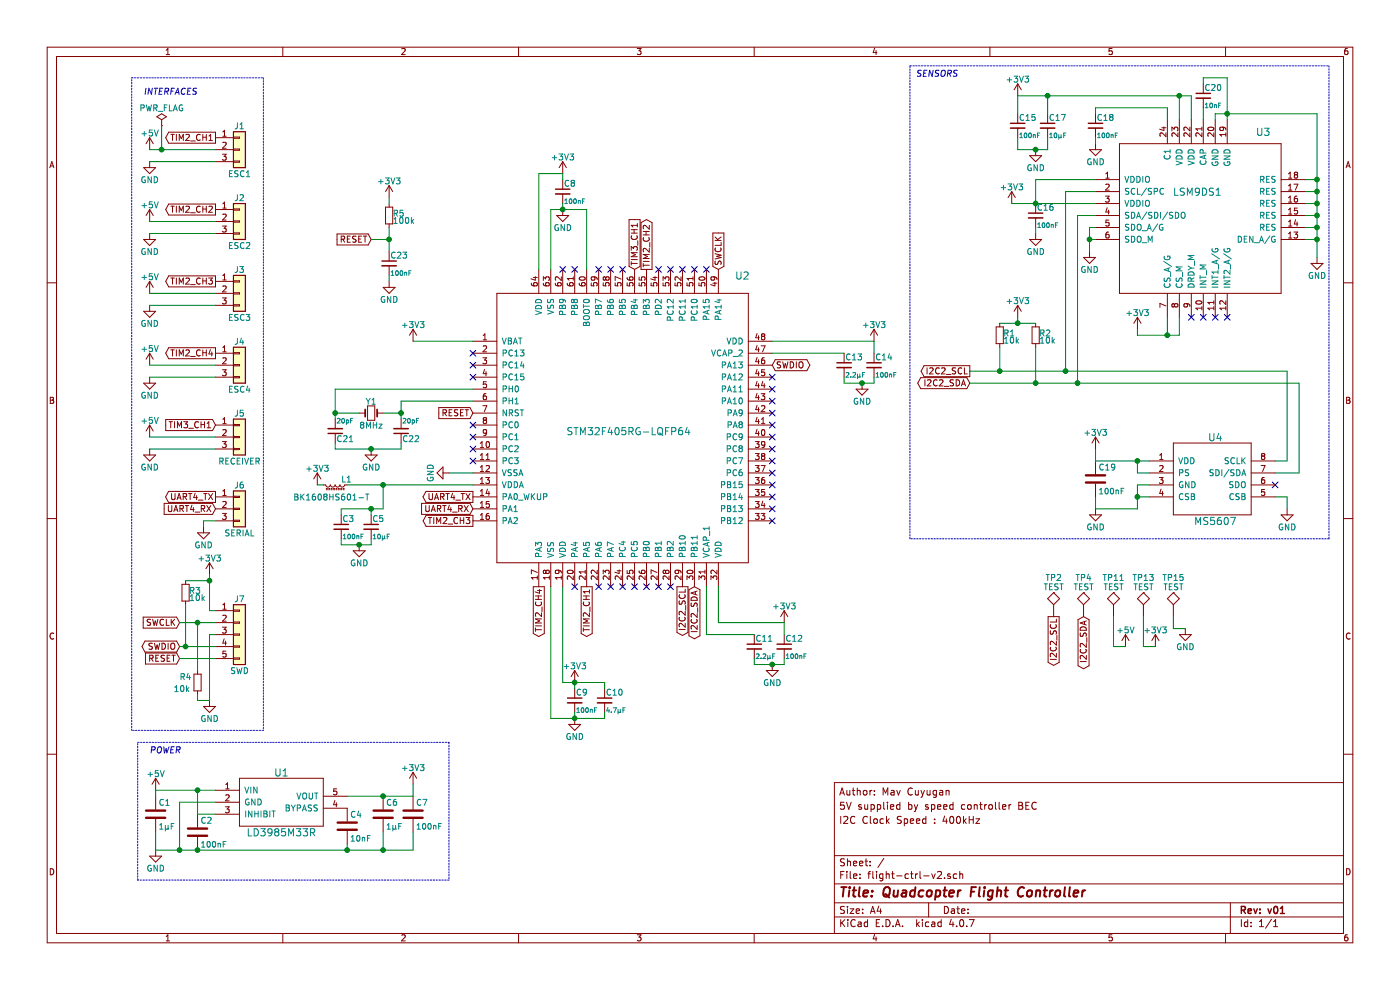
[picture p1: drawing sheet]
EESchema Schematic File Version 2
LIBS:power
LIBS:device
LIBS:switches
LIBS:relays
LIBS:motors
LIBS:transistors
LIBS:conn
LIBS:linear
LIBS:regul
LIBS:74xx
LIBS:cmos4000
LIBS:adc-dac
LIBS:memory
LIBS:xilinx
LIBS:microcontrollers
LIBS:dsp
LIBS:microchip
LIBS:analog_switches
LIBS:motorola
LIBS:texas
LIBS:intel
LIBS:audio
LIBS:interface
LIBS:digital-audio
LIBS:philips
LIBS:display
LIBS:cypress
LIBS:siliconi
LIBS:opto
LIBS:atmel
LIBS:contrib
LIBS:valves
LIBS:st-microcontrollers
LIBS:st-sensors
LIBS:parallax-sensors
LIBS:st-ics
LIBS:flight-ctrl-v2-cache
EELAYER 25 0
EELAYER END
$Descr A4 11693 8268
encoding utf-8
Sheet 1 1
Title "Quadcopter Flight Controller"
Date ""
Rev "v01"
Comp ""
Comment1 ""
Comment2 "I2C Clock Speed : 400kHz"
Comment3 "5V supplied by speed controller BEC"
Comment4 "Author: Mav Cuyugan"
$EndDescr
$Comp
L STM32F405RG-LQFP64 U2
U 1 1
P 5250 3600
F 0 "U2" H 6200 4900 60  0000 C CNN
F 1 "STM32F405RG-LQFP64" H 5250 3600 60  0000 C CNN
F 2 "st-microcontrollers:STM32F405RxTx-LQFP64" H 3150 3850 60  0001 C CNN
F 3 "" H 3150 3850 60  0001 C CNN
	1    5250 3600
	1    0    0    -1  
$EndComp
$Comp
L LSM9DS1 U3
U 1 1
P 10000 1750
F 0 "U3" H 10550 2400 60  0000 C CNN
F 1 "LSM9DS1" H 10000 1900 60  0000 C CNN
F 2 "st-sensors:LSM9DS1" H 8050 1800 60  0001 C CNN
F 3 "" H 8050 1800 60  0001 C CNN
	1    10000 1750
	1    0    0    -1  
$EndComp
$Comp
L LD3985M33R U1
U 1 1
P 2350 6700
F 0 "U1" H 2350 6950 60  0000 C CNN
F 1 "LD3985M33R" H 2350 6450 60  0000 C CNN
F 2 "st-ics:LD3985MxxR" H 1250 6500 60  0001 C CNN
F 3 "" H 1250 6500 60  0001 C CNN
	1    2350 6700
	1    0    0    -1  
$EndComp
NoConn ~ 4700 2250
NoConn ~ 4800 2250
NoConn ~ 5000 2250
NoConn ~ 5100 2250
NoConn ~ 5200 2250
NoConn ~ 5500 2250
NoConn ~ 5600 2250
NoConn ~ 5700 2250
NoConn ~ 5800 2250
NoConn ~ 5900 2250
NoConn ~ 6450 3150
NoConn ~ 6450 3250
NoConn ~ 6450 3350
NoConn ~ 6450 4350
NoConn ~ 6450 4250
NoConn ~ 6450 4150
NoConn ~ 6450 4050
NoConn ~ 6450 3950
NoConn ~ 6450 3850
NoConn ~ 6450 3750
NoConn ~ 6450 3650
NoConn ~ 6450 3550
NoConn ~ 6450 3450
NoConn ~ 5600 4900
NoConn ~ 5000 4900
NoConn ~ 4800 4900
NoConn ~ 5100 4900
NoConn ~ 5200 4900
NoConn ~ 5300 4900
NoConn ~ 5400 4900
NoConn ~ 5500 4900
NoConn ~ 3950 3850
NoConn ~ 3950 3550
NoConn ~ 3950 3650
NoConn ~ 3950 3750
NoConn ~ 3950 2950
NoConn ~ 3950 3050
NoConn ~ 3950 3150
$Comp
L GND #PWR01
U 1 1
P 1300 7100
F 0 "#PWR01" H 1300 6850 50  0001 C CNN
F 1 "GND" H 1300 6950 50  0000 C CNN
F 2 "" H 1300 7100 50  0001 C CNN
F 3 "" H 1300 7100 50  0001 C CNN
	1    1300 7100
	1    0    0    -1  
$EndComp
$Comp
L +5V #PWR02
U 1 1
P 1300 6600
F 0 "#PWR02" H 1300 6450 50  0001 C CNN
F 1 "+5V" H 1300 6740 50  0000 C CNN
F 2 "" H 1300 6600 50  0001 C CNN
F 3 "" H 1300 6600 50  0001 C CNN
	1    1300 6600
	1    0    0    -1  
$EndComp
$Comp
L +3V3 #PWR03
U 1 1
P 3450 6550
F 0 "#PWR03" H 3450 6400 50  0001 C CNN
F 1 "+3V3" H 3450 6690 50  0000 C CNN
F 2 "" H 3450 6550 50  0001 C CNN
F 3 "" H 3450 6550 50  0001 C CNN
	1    3450 6550
	1    0    0    -1  
$EndComp
$Comp
L C C1
U 1 1
P 1300 6800
F 0 "C1" H 1325 6900 50  0000 L CNN
F 1 "1μF" H 1325 6700 47  0000 L CNN
F 2 "CC0603KRX5R8BB105:CAPC1608X90" H 1338 6650 50  0001 C CNN
F 3 "" H 1300 6800 50  0001 C CNN
	1    1300 6800
	1    0    0    -1  
$EndComp
$Comp
L C C2
U 1 1
P 1650 6950
F 0 "C2" H 1675 7050 50  0000 L CNN
F 1 "100nF" H 1675 6850 47  0000 L CNN
F 2 "CC0402ZRY5V7BB104:CAPC1005X55N" H 1688 6800 50  0001 C CNN
F 3 "" H 1650 6950 50  0001 C CNN
	1    1650 6950
	1    0    0    -1  
$EndComp
$Comp
L C C4
U 1 1
P 2900 6900
F 0 "C4" H 2925 7000 50  0000 L CNN
F 1 "10nF" H 2925 6800 47  0000 L CNN
F 2 "CC0603KRX7R9BB103:CAPC1608X90" H 2938 6750 50  0001 C CNN
F 3 "" H 2900 6900 50  0001 C CNN
	1    2900 6900
	1    0    0    -1  
$EndComp
$Comp
L C C6
U 1 1
P 3200 6800
F 0 "C6" H 3225 6900 50  0000 L CNN
F 1 "1μF" H 3225 6700 47  0000 L CNN
F 2 "CC0603KRX5R8BB105:CAPC1608X90" H 3238 6650 50  0001 C CNN
F 3 "" H 3200 6800 50  0001 C CNN
	1    3200 6800
	1    0    0    -1  
$EndComp
$Comp
L C C7
U 1 1
P 3450 6800
F 0 "C7" H 3475 6900 50  0000 L CNN
F 1 "100nF" H 3475 6700 47  0000 L CNN
F 2 "CC0402ZRY5V7BB104:CAPC1005X55N" H 3488 6650 50  0001 C CNN
F 3 "" H 3450 6800 50  0001 C CNN
	1    3450 6800
	1    0    0    -1  
$EndComp
Text GLabel 4900 4900 3    51   Output ~ 0
TIM2_CH1
Text GLabel 3950 4350 0    51   Output ~ 0
TIM2_CH3
Text GLabel 4500 4900 3    51   Output ~ 0
TIM2_CH4
Text GLabel 5400 2250 1    51   Output ~ 0
TIM2_CH2
Text GLabel 5300 2250 1    51   Input ~ 0
TIM3_CH1
Text GLabel 3950 4150 0    51   Output ~ 0
UART4_TX
Text GLabel 3950 4250 0    51   Input ~ 0
UART4_RX
Text GLabel 3950 3450 0    51   Input ~ 0
RESET
Text GLabel 5700 4900 3    51   Output ~ 0
I2C2_SCL
Text GLabel 5800 4900 3    51   BiDi ~ 0
I2C2_SDA
$Comp
L GND #PWR04
U 1 1
P 9100 2100
F 0 "#PWR04" H 9100 1850 50  0001 C CNN
F 1 "GND" H 9100 1950 50  0000 C CNN
F 2 "" H 9100 2100 50  0001 C CNN
F 3 "" H 9100 2100 50  0001 C CNN
	1    9100 2100
	1    0    0    -1  
$EndComp
Text GLabel 8100 3200 0    51   BiDi ~ 0
I2C2_SDA
Text GLabel 8100 3100 0    51   Output ~ 0
I2C2_SCL
NoConn ~ 10650 4050
$Comp
L +3V3 #PWR05
U 1 1
P 8500 2650
F 0 "#PWR05" H 8500 2500 50  0001 C CNN
F 1 "+3V3" H 8500 2790 50  0000 C CNN
F 2 "" H 8500 2650 50  0001 C CNN
F 3 "" H 8500 2650 50  0001 C CNN
	1    8500 2650
	1    0    0    -1  
$EndComp
$Comp
L R_Small R1
U 1 1
P 8350 2800
F 0 "R1" H 8380 2820 50  0000 L CNN
F 1 "10k" H 8380 2760 50  0000 L CNN
F 2 "footprints:RC0402FR-0710KL" H 8350 2800 50  0001 C CNN
F 3 "" H 8350 2800 50  0001 C CNN
	1    8350 2800
	1    0    0    -1  
$EndComp
$Comp
L R_Small R2
U 1 1
P 8650 2800
F 0 "R2" H 8680 2820 50  0000 L CNN
F 1 "10k" H 8680 2760 50  0000 L CNN
F 2 "footprints:RC0402FR-0710KL" H 8650 2800 50  0001 C CNN
F 3 "" H 8650 2800 50  0001 C CNN
	1    8650 2800
	1    0    0    -1  
$EndComp
$Comp
L C C19
U 1 1
P 9150 4000
F 0 "C19" H 9175 4100 50  0000 L CNN
F 1 "100nF" H 9175 3900 47  0000 L CNN
F 2 "CC0402ZRY5V7BB104:CAPC1005X55N" H 9188 3850 50  0001 C CNN
F 3 "" H 9150 4000 50  0001 C CNN
	1    9150 4000
	1    0    0    -1  
$EndComp
$Comp
L +3V3 #PWR06
U 1 1
P 9150 3750
F 0 "#PWR06" H 9150 3600 50  0001 C CNN
F 1 "+3V3" H 9150 3890 50  0000 C CNN
F 2 "" H 9150 3750 50  0001 C CNN
F 3 "" H 9150 3750 50  0001 C CNN
	1    9150 3750
	1    0    0    -1  
$EndComp
$Comp
L GND #PWR07
U 1 1
P 9150 4250
F 0 "#PWR07" H 9150 4000 50  0001 C CNN
F 1 "GND" H 9150 4100 50  0000 C CNN
F 2 "" H 9150 4250 50  0001 C CNN
F 3 "" H 9150 4250 50  0001 C CNN
	1    9150 4250
	1    0    0    -1  
$EndComp
$Comp
L MS5607 U4
U 1 1
P 10150 4000
F 0 "U4" H 10150 4350 60  0000 C CNN
F 1 "MS5607" H 10150 3650 60  0000 C CNN
F 2 "parallax-sensors:MS5607-02BA03" H 9050 3750 60  0001 C CNN
F 3 "" H 9050 3750 60  0001 C CNN
	1    10150 4000
	1    0    0    -1  
$EndComp
$Comp
L GND #PWR08
U 1 1
P 10750 4250
F 0 "#PWR08" H 10750 4000 50  0001 C CNN
F 1 "GND" H 10750 4100 50  0000 C CNN
F 2 "" H 10750 4250 50  0001 C CNN
F 3 "" H 10750 4250 50  0001 C CNN
	1    10750 4250
	1    0    0    -1  
$EndComp
$Comp
L GND #PWR09
U 1 1
P 11000 2150
F 0 "#PWR09" H 11000 1900 50  0001 C CNN
F 1 "GND" H 11000 2000 50  0000 C CNN
F 2 "" H 11000 2150 50  0001 C CNN
F 3 "" H 11000 2150 50  0001 C CNN
	1    11000 2150
	1    0    0    -1  
$EndComp
$Comp
L +3V3 #PWR010
U 1 1
P 9500 2750
F 0 "#PWR010" H 9500 2600 50  0001 C CNN
F 1 "+3V3" H 9500 2890 50  0000 C CNN
F 2 "" H 9500 2750 50  0001 C CNN
F 3 "" H 9500 2750 50  0001 C CNN
	1    9500 2750
	1    0    0    -1  
$EndComp
$Comp
L C_Small C20
U 1 1
P 10050 800
F 0 "C20" H 10060 870 50  0000 L CNN
F 1 "10nF" H 10060 720 39  0000 L CNN
F 2 "CC0603KRX7R9BB103:CAPC1608X90" H 10050 800 50  0001 C CNN
F 3 "" H 10050 800 50  0001 C CNN
	1    10050 800 
	1    0    0    -1  
$EndComp
$Comp
L C_Small C18
U 1 1
P 9150 1050
F 0 "C18" H 9160 1120 50  0000 L CNN
F 1 "100nF" H 9160 970 39  0000 L CNN
F 2 "CC0402ZRY5V7BB104:CAPC1005X55N" H 9150 1050 50  0001 C CNN
F 3 "" H 9150 1050 50  0001 C CNN
	1    9150 1050
	1    0    0    -1  
$EndComp
$Comp
L GND #PWR011
U 1 1
P 9150 1200
F 0 "#PWR011" H 9150 950 50  0001 C CNN
F 1 "GND" H 9150 1050 50  0000 C CNN
F 2 "" H 9150 1200 50  0001 C CNN
F 3 "" H 9150 1200 50  0001 C CNN
	1    9150 1200
	1    0    0    -1  
$EndComp
$Comp
L C_Small C17
U 1 1
P 8750 1050
F 0 "C17" H 8760 1120 50  0000 L CNN
F 1 "10μF" H 8760 970 39  0000 L CNN
F 2 "CC0603MRX5R5BB106:CAPC1608X90" H 8750 1050 50  0001 C CNN
F 3 "" H 8750 1050 50  0001 C CNN
	1    8750 1050
	1    0    0    -1  
$EndComp
$Comp
L C_Small C15
U 1 1
P 8500 1050
F 0 "C15" H 8510 1120 50  0000 L CNN
F 1 "100nF" H 8510 970 39  0000 L CNN
F 2 "CC0402ZRY5V7BB104:CAPC1005X55N" H 8500 1050 50  0001 C CNN
F 3 "" H 8500 1050 50  0001 C CNN
	1    8500 1050
	1    0    0    -1  
$EndComp
$Comp
L GND #PWR012
U 1 1
P 8650 1250
F 0 "#PWR012" H 8650 1000 50  0001 C CNN
F 1 "GND" H 8650 1100 50  0000 C CNN
F 2 "" H 8650 1250 50  0001 C CNN
F 3 "" H 8650 1250 50  0001 C CNN
	1    8650 1250
	1    0    0    -1  
$EndComp
$Comp
L C_Small C16
U 1 1
P 8650 1800
F 0 "C16" H 8660 1870 50  0000 L CNN
F 1 "100nF" H 8660 1720 39  0000 L CNN
F 2 "CC0402ZRY5V7BB104:CAPC1005X55N" H 8650 1800 50  0001 C CNN
F 3 "" H 8650 1800 50  0001 C CNN
	1    8650 1800
	1    0    0    -1  
$EndComp
$Comp
L GND #PWR013
U 1 1
P 8650 1950
F 0 "#PWR013" H 8650 1700 50  0001 C CNN
F 1 "GND" H 8650 1800 50  0000 C CNN
F 2 "" H 8650 1950 50  0001 C CNN
F 3 "" H 8650 1950 50  0001 C CNN
	1    8650 1950
	1    0    0    -1  
$EndComp
$Comp
L Conn_01x03 J1
U 1 1
P 2000 1250
F 0 "J1" H 2000 1450 50  0000 C CNN
F 1 "ESC1" H 2000 1050 50  0000 C CNN
F 2 "Pin_Headers:Pin_Header_Straight_1x03_Pitch2.54mm" H 2000 1250 50  0001 C CNN
F 3 "" H 2000 1250 50  0001 C CNN
	1    2000 1250
	1    0    0    -1  
$EndComp
$Comp
L Conn_01x03 J2
U 1 1
P 2000 1850
F 0 "J2" H 2000 2050 50  0000 C CNN
F 1 "ESC2" H 2000 1650 50  0000 C CNN
F 2 "Pin_Headers:Pin_Header_Straight_1x03_Pitch2.54mm" H 2000 1850 50  0001 C CNN
F 3 "" H 2000 1850 50  0001 C CNN
	1    2000 1850
	1    0    0    -1  
$EndComp
$Comp
L Conn_01x03 J3
U 1 1
P 2000 2450
F 0 "J3" H 2000 2650 50  0000 C CNN
F 1 "ESC3" H 2000 2250 50  0000 C CNN
F 2 "Pin_Headers:Pin_Header_Straight_1x03_Pitch2.54mm" H 2000 2450 50  0001 C CNN
F 3 "" H 2000 2450 50  0001 C CNN
	1    2000 2450
	1    0    0    -1  
$EndComp
$Comp
L Conn_01x03 J4
U 1 1
P 2000 3050
F 0 "J4" H 2000 3250 50  0000 C CNN
F 1 "ESC4" H 2000 2850 50  0000 C CNN
F 2 "Pin_Headers:Pin_Header_Straight_1x03_Pitch2.54mm" H 2000 3050 50  0001 C CNN
F 3 "" H 2000 3050 50  0001 C CNN
	1    2000 3050
	1    0    0    -1  
$EndComp
$Comp
L Conn_01x03 J5
U 1 1
P 2000 3650
F 0 "J5" H 2000 3850 50  0000 C CNN
F 1 "RECEIVER" H 2000 3450 50  0000 C CNN
F 2 "Pin_Headers:Pin_Header_Straight_1x03_Pitch2.54mm" H 2000 3650 50  0001 C CNN
F 3 "" H 2000 3650 50  0001 C CNN
	1    2000 3650
	1    0    0    -1  
$EndComp
$Comp
L Conn_01x03 J6
U 1 1
P 2000 4250
F 0 "J6" H 2000 4450 50  0000 C CNN
F 1 "SERIAL" H 2000 4050 50  0000 C CNN
F 2 "Pin_Headers:Pin_Header_Straight_1x03_Pitch2.54mm" H 2000 4250 50  0001 C CNN
F 3 "" H 2000 4250 50  0001 C CNN
	1    2000 4250
	1    0    0    -1  
$EndComp
Text GLabel 1800 4150 0    51   Output ~ 0
UART4_TX
Text GLabel 1800 4250 0    51   Input ~ 0
UART4_RX
Text GLabel 1800 3550 0    51   Input ~ 0
TIM3_CH1
$Comp
L +5V #PWR014
U 1 1
P 1250 3650
F 0 "#PWR014" H 1250 3500 50  0001 C CNN
F 1 "+5V" H 1250 3790 50  0000 C CNN
F 2 "" H 1250 3650 50  0001 C CNN
F 3 "" H 1250 3650 50  0001 C CNN
	1    1250 3650
	1    0    0    -1  
$EndComp
$Comp
L GND #PWR015
U 1 1
P 1250 3750
F 0 "#PWR015" H 1250 3500 50  0001 C CNN
F 1 "GND" H 1250 3600 50  0000 C CNN
F 2 "" H 1250 3750 50  0001 C CNN
F 3 "" H 1250 3750 50  0001 C CNN
	1    1250 3750
	1    0    0    -1  
$EndComp
$Comp
L GND #PWR016
U 1 1
P 1700 4400
F 0 "#PWR016" H 1700 4150 50  0001 C CNN
F 1 "GND" H 1700 4250 50  0000 C CNN
F 2 "" H 1700 4400 50  0001 C CNN
F 3 "" H 1700 4400 50  0001 C CNN
	1    1700 4400
	1    0    0    -1  
$EndComp
Text GLabel 1800 1150 0    51   Output ~ 0
TIM2_CH1
Text GLabel 1800 1750 0    51   Output ~ 0
TIM2_CH2
Text GLabel 1800 2350 0    51   Output ~ 0
TIM2_CH3
Text GLabel 1800 2950 0    51   Output ~ 0
TIM2_CH4
$Comp
L +5V #PWR017
U 1 1
P 1250 1250
F 0 "#PWR017" H 1250 1100 50  0001 C CNN
F 1 "+5V" H 1250 1390 50  0000 C CNN
F 2 "" H 1250 1250 50  0001 C CNN
F 3 "" H 1250 1250 50  0001 C CNN
	1    1250 1250
	1    0    0    -1  
$EndComp
$Comp
L GND #PWR018
U 1 1
P 1250 1350
F 0 "#PWR018" H 1250 1100 50  0001 C CNN
F 1 "GND" H 1250 1200 50  0000 C CNN
F 2 "" H 1250 1350 50  0001 C CNN
F 3 "" H 1250 1350 50  0001 C CNN
	1    1250 1350
	1    0    0    -1  
$EndComp
$Comp
L +5V #PWR019
U 1 1
P 1250 1850
F 0 "#PWR019" H 1250 1700 50  0001 C CNN
F 1 "+5V" H 1250 1990 50  0000 C CNN
F 2 "" H 1250 1850 50  0001 C CNN
F 3 "" H 1250 1850 50  0001 C CNN
	1    1250 1850
	1    0    0    -1  
$EndComp
$Comp
L GND #PWR020
U 1 1
P 1250 1950
F 0 "#PWR020" H 1250 1700 50  0001 C CNN
F 1 "GND" H 1250 1800 50  0000 C CNN
F 2 "" H 1250 1950 50  0001 C CNN
F 3 "" H 1250 1950 50  0001 C CNN
	1    1250 1950
	1    0    0    -1  
$EndComp
$Comp
L +5V #PWR021
U 1 1
P 1250 2450
F 0 "#PWR021" H 1250 2300 50  0001 C CNN
F 1 "+5V" H 1250 2590 50  0000 C CNN
F 2 "" H 1250 2450 50  0001 C CNN
F 3 "" H 1250 2450 50  0001 C CNN
	1    1250 2450
	1    0    0    -1  
$EndComp
$Comp
L GND #PWR022
U 1 1
P 1250 2550
F 0 "#PWR022" H 1250 2300 50  0001 C CNN
F 1 "GND" H 1250 2400 50  0000 C CNN
F 2 "" H 1250 2550 50  0001 C CNN
F 3 "" H 1250 2550 50  0001 C CNN
	1    1250 2550
	1    0    0    -1  
$EndComp
$Comp
L +5V #PWR023
U 1 1
P 1250 3050
F 0 "#PWR023" H 1250 2900 50  0001 C CNN
F 1 "+5V" H 1250 3190 50  0000 C CNN
F 2 "" H 1250 3050 50  0001 C CNN
F 3 "" H 1250 3050 50  0001 C CNN
	1    1250 3050
	1    0    0    -1  
$EndComp
$Comp
L GND #PWR024
U 1 1
P 1250 3150
F 0 "#PWR024" H 1250 2900 50  0001 C CNN
F 1 "GND" H 1250 3000 50  0000 C CNN
F 2 "" H 1250 3150 50  0001 C CNN
F 3 "" H 1250 3150 50  0001 C CNN
	1    1250 3150
	1    0    0    -1  
$EndComp
$Comp
L C_Small C3
U 1 1
P 2850 4400
F 0 "C3" H 2860 4470 50  0000 L CNN
F 1 "100nF" H 2860 4320 39  0000 L CNN
F 2 "CC0402ZRY5V7BB104:CAPC1005X55N" H 2850 4400 50  0001 C CNN
F 3 "" H 2850 4400 50  0001 C CNN
	1    2850 4400
	1    0    0    -1  
$EndComp
$Comp
L C_Small C5
U 1 1
P 3100 4400
F 0 "C5" H 3110 4470 50  0000 L CNN
F 1 "10μF" H 3110 4320 39  0000 L CNN
F 2 "CC0603MRX5R5BB106:CAPC1608X90" H 3100 4400 50  0001 C CNN
F 3 "" H 3100 4400 50  0001 C CNN
	1    3100 4400
	1    0    0    -1  
$EndComp
$Comp
L GND #PWR025
U 1 1
P 3000 4550
F 0 "#PWR025" H 3000 4300 50  0001 C CNN
F 1 "GND" H 3000 4400 50  0000 C CNN
F 2 "" H 3000 4550 50  0001 C CNN
F 3 "" H 3000 4550 50  0001 C CNN
	1    3000 4550
	1    0    0    -1  
$EndComp
Text GLabel 6000 2250 1    51   Input ~ 0
SWCLK
Text GLabel 6450 3050 2    51   BiDi ~ 0
SWDIO
$Comp
L C_Small C13
U 1 1
P 7050 3050
F 0 "C13" H 7060 3120 50  0000 L CNN
F 1 "2.2μF" H 7060 2970 39  0000 L CNN
F 2 "CC0603KRX5R6BB225:CAPC1608X90" H 7050 3050 50  0001 C CNN
F 3 "" H 7050 3050 50  0001 C CNN
	1    7050 3050
	1    0    0    -1  
$EndComp
$Comp
L C_Small C14
U 1 1
P 7300 3050
F 0 "C14" H 7310 3120 50  0000 L CNN
F 1 "100nF" H 7310 2970 39  0000 L CNN
F 2 "CC0402ZRY5V7BB104:CAPC1005X55N" H 7300 3050 50  0001 C CNN
F 3 "" H 7300 3050 50  0001 C CNN
	1    7300 3050
	1    0    0    -1  
$EndComp
$Comp
L GND #PWR026
U 1 1
P 7200 3200
F 0 "#PWR026" H 7200 2950 50  0001 C CNN
F 1 "GND" H 7200 3050 50  0000 C CNN
F 2 "" H 7200 3200 50  0001 C CNN
F 3 "" H 7200 3200 50  0001 C CNN
	1    7200 3200
	1    0    0    -1  
$EndComp
$Comp
L C_Small C11
U 1 1
P 6300 5400
F 0 "C11" H 6310 5470 50  0000 L CNN
F 1 "2.2μF" H 6310 5320 39  0000 L CNN
F 2 "CC0603KRX5R8BB105:CAPC1608X90" H 6300 5400 50  0001 C CNN
F 3 "" H 6300 5400 50  0001 C CNN
	1    6300 5400
	1    0    0    -1  
$EndComp
$Comp
L C_Small C12
U 1 1
P 6550 5400
F 0 "C12" H 6560 5470 50  0000 L CNN
F 1 "100nF" H 6560 5320 39  0000 L CNN
F 2 "CC0402ZRY5V7BB104:CAPC1005X55N" H 6550 5400 50  0001 C CNN
F 3 "" H 6550 5400 50  0001 C CNN
	1    6550 5400
	1    0    0    -1  
$EndComp
$Comp
L GND #PWR027
U 1 1
P 6450 5550
F 0 "#PWR027" H 6450 5300 50  0001 C CNN
F 1 "GND" H 6450 5400 50  0000 C CNN
F 2 "" H 6450 5550 50  0001 C CNN
F 3 "" H 6450 5550 50  0001 C CNN
	1    6450 5550
	1    0    0    -1  
$EndComp
$Comp
L C_Small C9
U 1 1
P 4800 5850
F 0 "C9" H 4810 5920 50  0000 L CNN
F 1 "100nF" H 4810 5770 39  0000 L CNN
F 2 "CC0402ZRY5V7BB104:CAPC1005X55N" H 4800 5850 50  0001 C CNN
F 3 "" H 4800 5850 50  0001 C CNN
	1    4800 5850
	1    0    0    -1  
$EndComp
$Comp
L GND #PWR028
U 1 1
P 4800 6000
F 0 "#PWR028" H 4800 5750 50  0001 C CNN
F 1 "GND" H 4800 5850 50  0000 C CNN
F 2 "" H 4800 6000 50  0001 C CNN
F 3 "" H 4800 6000 50  0001 C CNN
	1    4800 6000
	1    0    0    -1  
$EndComp
$Comp
L +3V3 #PWR029
U 1 1
P 6550 5200
F 0 "#PWR029" H 6550 5050 50  0001 C CNN
F 1 "+3V3" H 6550 5340 50  0000 C CNN
F 2 "" H 6550 5200 50  0001 C CNN
F 3 "" H 6550 5200 50  0001 C CNN
	1    6550 5200
	1    0    0    -1  
$EndComp
$Comp
L +3V3 #PWR030
U 1 1
P 7300 2850
F 0 "#PWR030" H 7300 2700 50  0001 C CNN
F 1 "+3V3" H 7300 2990 50  0000 C CNN
F 2 "" H 7300 2850 50  0001 C CNN
F 3 "" H 7300 2850 50  0001 C CNN
	1    7300 2850
	1    0    0    -1  
$EndComp
$Comp
L +3V3 #PWR031
U 1 1
P 4800 5700
F 0 "#PWR031" H 4800 5550 50  0001 C CNN
F 1 "+3V3" H 4800 5840 50  0000 C CNN
F 2 "" H 4800 5700 50  0001 C CNN
F 3 "" H 4800 5700 50  0001 C CNN
	1    4800 5700
	1    0    0    -1  
$EndComp
$Comp
L C_Small C8
U 1 1
P 4700 1600
F 0 "C8" H 4710 1670 50  0000 L CNN
F 1 "100nF" H 4710 1520 39  0000 L CNN
F 2 "CC0402ZRY5V7BB104:CAPC1005X55N" H 4700 1600 50  0001 C CNN
F 3 "" H 4700 1600 50  0001 C CNN
	1    4700 1600
	1    0    0    -1  
$EndComp
$Comp
L GND #PWR032
U 1 1
P 4700 1750
F 0 "#PWR032" H 4700 1500 50  0001 C CNN
F 1 "GND" H 4700 1600 50  0000 C CNN
F 2 "" H 4700 1750 50  0001 C CNN
F 3 "" H 4700 1750 50  0001 C CNN
	1    4700 1750
	1    0    0    -1  
$EndComp
$Comp
L +3V3 #PWR033
U 1 1
P 4700 1450
F 0 "#PWR033" H 4700 1300 50  0001 C CNN
F 1 "+3V3" H 4700 1590 50  0000 C CNN
F 2 "" H 4700 1450 50  0001 C CNN
F 3 "" H 4700 1450 50  0001 C CNN
	1    4700 1450
	1    0    0    -1  
$EndComp
$Comp
L C_Small C10
U 1 1
P 5050 5850
F 0 "C10" H 5060 5920 50  0000 L CNN
F 1 "4.7μF" H 5060 5770 39  0000 L CNN
F 2 "CC0402MRX5R4BB475:CAPC1005X55N" H 5050 5850 50  0001 C CNN
F 3 "" H 5050 5850 50  0001 C CNN
	1    5050 5850
	1    0    0    -1  
$EndComp
$Comp
L +3V3 #PWR034
U 1 1
P 2650 4050
F 0 "#PWR034" H 2650 3900 50  0001 C CNN
F 1 "+3V3" H 2650 4190 50  0000 C CNN
F 2 "" H 2650 4050 50  0001 C CNN
F 3 "" H 2650 4050 50  0001 C CNN
	1    2650 4050
	1    0    0    -1  
$EndComp
$Comp
L Conn_01x05 J7
U 1 1
P 2000 5300
F 0 "J7" H 2000 5600 50  0000 C CNN
F 1 "SWD" H 2000 5000 50  0000 C CNN
F 2 "Pin_Headers:Pin_Header_Straight_1x05_Pitch2.54mm" H 2000 5300 50  0001 C CNN
F 3 "" H 2000 5300 50  0001 C CNN
	1    2000 5300
	1    0    0    -1  
$EndComp
Text GLabel 1500 5400 0    51   BiDi ~ 0
SWDIO
Text GLabel 1500 5500 0    51   Input ~ 0
RESET
Text GLabel 1500 5200 0    51   Input ~ 0
SWCLK
$Comp
L GND #PWR035
U 1 1
P 1750 5850
F 0 "#PWR035" H 1750 5600 50  0001 C CNN
F 1 "GND" H 1750 5700 50  0000 C CNN
F 2 "" H 1750 5850 50  0001 C CNN
F 3 "" H 1750 5850 50  0001 C CNN
	1    1750 5850
	1    0    0    -1  
$EndComp
$Comp
L +3V3 #PWR036
U 1 1
P 1750 4800
F 0 "#PWR036" H 1750 4650 50  0001 C CNN
F 1 "+3V3" H 1750 4940 50  0000 C CNN
F 2 "" H 1750 4800 50  0001 C CNN
F 3 "" H 1750 4800 50  0001 C CNN
	1    1750 4800
	1    0    0    -1  
$EndComp
Text Notes 7650 650  0    51   Italic 0
SENSORS
Text Notes 1250 6300 0    51   Italic 0
POWER
Text Notes 1200 800  0    51   Italic 0
INTERFACES
$Comp
L PWR_FLAG #FLG037
U 1 1
P 1350 1050
F 0 "#FLG037" H 1350 1125 50  0001 C CNN
F 1 "PWR_FLAG" H 1350 1200 50  0000 C CNN
F 2 "" H 1350 1050 50  0001 C CNN
F 3 "" H 1350 1050 50  0001 C CNN
	1    1350 1050
	1    0    0    -1  
$EndComp
$Comp
L +3V3 #PWR038
U 1 1
P 8450 1700
F 0 "#PWR038" H 8450 1550 50  0001 C CNN
F 1 "+3V3" H 8450 1840 50  0000 C CNN
F 2 "" H 8450 1700 50  0001 C CNN
F 3 "" H 8450 1700 50  0001 C CNN
	1    8450 1700
	1    0    0    -1  
$EndComp
$Comp
L +3V3 #PWR039
U 1 1
P 8500 800
F 0 "#PWR039" H 8500 650 50  0001 C CNN
F 1 "+3V3" H 8500 940 50  0000 C CNN
F 2 "" H 8500 800 50  0001 C CNN
F 3 "" H 8500 800 50  0001 C CNN
	1    8500 800 
	1    0    0    -1  
$EndComp
$Comp
L Crystal_Small Y1
U 1 1
P 3100 3450
F 0 "Y1" H 3100 3550 50  0000 C CNN
F 1 "8MHz" H 3100 3350 50  0000 C CNN
F 2 "ECS-080-18-23G-JGN-TR:XTAL_ECS-080-18-23G-JGN-TR" H 3100 3450 50  0001 C CNN
F 3 "" H 3100 3450 50  0001 C CNN
	1    3100 3450
	-1   0    0    -1  
$EndComp
$Comp
L C_Small C22
U 1 1
P 3350 3600
F 0 "C22" H 3360 3670 50  0000 L CNN
F 1 "20pF" H 3360 3520 39  0000 L CNN
F 2 "CC0603JRNPO9BN200:CAPC1608X90" H 3350 3600 50  0001 C CNN
F 3 "" H 3350 3600 50  0001 C CNN
	1    3350 3600
	1    0    0    1   
$EndComp
$Comp
L C_Small C21
U 1 1
P 2800 3600
F 0 "C21" H 2810 3670 50  0000 L CNN
F 1 "20pF" H 2810 3520 39  0000 L CNN
F 2 "CC0603JRNPO9BN200:CAPC1608X90" H 2800 3600 50  0001 C CNN
F 3 "" H 2800 3600 50  0001 C CNN
	1    2800 3600
	1    0    0    1   
$EndComp
$Comp
L GND #PWR040
U 1 1
P 3100 3750
F 0 "#PWR040" H 3100 3500 50  0001 C CNN
F 1 "GND" H 3100 3600 50  0000 C CNN
F 2 "" H 3100 3750 50  0001 C CNN
F 3 "" H 3100 3750 50  0001 C CNN
	1    3100 3750
	1    0    0    -1  
$EndComp
NoConn ~ 9950 2650
NoConn ~ 10050 2650
NoConn ~ 10150 2650
NoConn ~ 10250 2650
$Comp
L TEST TP11
U 1 1
P 9300 5150
F 0 "TP11" H 9300 5450 50  0000 C BNN
F 1 "TEST" H 9300 5400 50  0000 C CNN
F 2 "Measurement_Points:Measurement_Point_Round-TH_Small" H 9300 5150 50  0001 C CNN
F 3 "" H 9300 5150 50  0001 C CNN
	1    9300 5150
	1    0    0    -1  
$EndComp
$Comp
L TEST TP13
U 1 1
P 9550 5150
F 0 "TP13" H 9550 5450 50  0000 C BNN
F 1 "TEST" H 9550 5400 50  0000 C CNN
F 2 "Measurement_Points:Measurement_Point_Round-TH_Small" H 9550 5150 50  0001 C CNN
F 3 "" H 9550 5150 50  0001 C CNN
	1    9550 5150
	1    0    0    -1  
$EndComp
$Comp
L TEST TP4
U 1 1
P 9050 5150
F 0 "TP4" H 9050 5450 50  0000 C BNN
F 1 "TEST" H 9050 5400 50  0000 C CNN
F 2 "Measurement_Points:Measurement_Point_Round-TH_Small" H 9050 5150 50  0001 C CNN
F 3 "" H 9050 5150 50  0001 C CNN
	1    9050 5150
	1    0    0    -1  
$EndComp
$Comp
L TEST TP2
U 1 1
P 8800 5150
F 0 "TP2" H 8800 5450 50  0000 C BNN
F 1 "TEST" H 8800 5400 50  0000 C CNN
F 2 "Measurement_Points:Measurement_Point_Round-TH_Small" H 8800 5150 50  0001 C CNN
F 3 "" H 8800 5150 50  0001 C CNN
	1    8800 5150
	1    0    0    -1  
$EndComp
$Comp
L TEST TP15
U 1 1
P 9800 5150
F 0 "TP15" H 9800 5450 50  0000 C BNN
F 1 "TEST" H 9800 5400 50  0000 C CNN
F 2 "Measurement_Points:Measurement_Point_Round-TH_Small" H 9800 5150 50  0001 C CNN
F 3 "" H 9800 5150 50  0001 C CNN
	1    9800 5150
	1    0    0    -1  
$EndComp
Text GLabel 8800 5150 3    51   Output ~ 0
I2C2_SCL
Text GLabel 9050 5150 3    51   BiDi ~ 0
I2C2_SDA
$Comp
L +5V #PWR041
U 1 1
P 9400 5400
F 0 "#PWR041" H 9400 5250 50  0001 C CNN
F 1 "+5V" H 9400 5540 50  0000 C CNN
F 2 "" H 9400 5400 50  0001 C CNN
F 3 "" H 9400 5400 50  0001 C CNN
	1    9400 5400
	1    0    0    -1  
$EndComp
$Comp
L +3V3 #PWR042
U 1 1
P 9650 5400
F 0 "#PWR042" H 9650 5250 50  0001 C CNN
F 1 "+3V3" H 9650 5540 50  0000 C CNN
F 2 "" H 9650 5400 50  0001 C CNN
F 3 "" H 9650 5400 50  0001 C CNN
	1    9650 5400
	1    0    0    -1  
$EndComp
$Comp
L GND #PWR043
U 1 1
P 9900 5250
F 0 "#PWR043" H 9900 5000 50  0001 C CNN
F 1 "GND" H 9900 5100 50  0000 C CNN
F 2 "" H 9900 5250 50  0001 C CNN
F 3 "" H 9900 5250 50  0001 C CNN
	1    9900 5250
	1    0    0    -1  
$EndComp
$Comp
L R_Small R3
U 1 1
P 1550 4950
F 0 "R3" H 1580 4970 50  0000 L CNN
F 1 "10k" H 1580 4910 50  0000 L CNN
F 2 "footprints:RC0402FR-0710KL" H 1550 4950 50  0001 C CNN
F 3 "" H 1550 4950 50  0001 C CNN
	1    1550 4950
	1    0    0    -1  
$EndComp
$Comp
L R_Small R4
U 1 1
P 1650 5700
F 0 "R4" H 1500 5750 50  0000 L CNN
F 1 "10k" H 1450 5650 50  0000 L CNN
F 2 "footprints:RC0402FR-0710KL" H 1650 5700 50  0001 C CNN
F 3 "" H 1650 5700 50  0001 C CNN
	1    1650 5700
	1    0    0    -1  
$EndComp
Wire Notes Line
	2200 6100 1100 6100
Wire Wire Line
	1800 5500 1500 5500
Wire Wire Line
	1750 5300 1750 5850
Wire Wire Line
	1800 5300 1750 5300
Wire Wire Line
	1750 5850 1650 5850
Wire Wire Line
	1650 5850 1650 5800
Connection ~ 1650 5200
Wire Wire Line
	1650 5600 1650 5200
Connection ~ 1550 5400
Wire Wire Line
	1550 5400 1550 5050
Wire Wire Line
	1500 5400 1800 5400
Wire Wire Line
	1500 5200 1800 5200
Connection ~ 1750 4850
Wire Wire Line
	1750 5100 1750 4800
Wire Wire Line
	1800 5100 1750 5100
Wire Wire Line
	9800 5250 9900 5250
Wire Wire Line
	9800 5150 9800 5250
Wire Wire Line
	9550 5400 9650 5400
Wire Wire Line
	9550 5150 9550 5400
Wire Wire Line
	9300 5400 9400 5400
Wire Wire Line
	9300 5150 9300 5400
Connection ~ 2800 3450
Wire Wire Line
	3000 3450 2800 3450
Connection ~ 3350 3450
Wire Wire Line
	3350 3450 3200 3450
Wire Wire Line
	3350 3350 3350 3500
Wire Wire Line
	3950 3350 3350 3350
Wire Wire Line
	2800 3250 3950 3250
Wire Wire Line
	2800 3500 2800 3250
Connection ~ 3100 3750
Wire Wire Line
	3350 3750 3350 3700
Wire Wire Line
	2800 3750 3350 3750
Wire Wire Line
	2800 3700 2800 3750
Connection ~ 8650 1700
Connection ~ 1350 1250
Wire Wire Line
	1350 1250 1350 1050
Connection ~ 1650 6600
Wire Wire Line
	1650 6800 1650 6600
Wire Wire Line
	3950 2850 3450 2850
Wire Notes Line
	2200 650  2200 6100
Wire Notes Line
	1100 650  2200 650 
Wire Notes Line
	1100 6100 1100 650 
Wire Notes Line
	3750 7350 1150 7350
Wire Notes Line
	3750 6200 3750 7350
Wire Notes Line
	1150 6200 3750 6200
Wire Notes Line
	1150 7350 1150 6200
Wire Notes Line
	7600 550  11100 550 
Wire Notes Line
	7600 4500 7600 550 
Wire Notes Line
	11100 4500 7600 4500
Wire Notes Line
	11100 550  11100 4500
Wire Wire Line
	3200 4250 2850 4250
Wire Wire Line
	3200 4050 3200 4250
Connection ~ 3100 4250
Connection ~ 4800 6000
Wire Wire Line
	4600 6000 5050 6000
Wire Wire Line
	5050 6000 5050 5950
Connection ~ 4800 5700
Wire Wire Line
	5050 5700 5050 5750
Wire Wire Line
	4700 5700 5050 5700
Wire Wire Line
	4700 4900 4700 5700
Connection ~ 4700 1750
Wire Wire Line
	4900 1750 4900 2250
Wire Wire Line
	4600 1750 4900 1750
Wire Wire Line
	4600 2250 4600 1750
Wire Wire Line
	4500 1450 4700 1450
Wire Wire Line
	4500 2250 4500 1450
Wire Wire Line
	4700 1450 4700 1500
Wire Wire Line
	4700 1750 4700 1700
Wire Wire Line
	4600 4900 4600 6000
Wire Wire Line
	4800 5750 4800 5700
Wire Wire Line
	4800 6000 4800 5950
Wire Wire Line
	6550 5300 6550 5200
Wire Wire Line
	5900 5300 5900 4900
Wire Wire Line
	6300 5300 5900 5300
Wire Wire Line
	6000 5200 6000 4900
Wire Wire Line
	6550 5200 6000 5200
Connection ~ 6450 5550
Wire Wire Line
	6550 5550 6550 5500
Wire Wire Line
	6300 5550 6550 5550
Wire Wire Line
	6300 5500 6300 5550
Connection ~ 7200 3200
Wire Wire Line
	7300 3200 7300 3150
Wire Wire Line
	7050 3200 7300 3200
Wire Wire Line
	7050 3150 7050 3200
Wire Wire Line
	6450 2950 7050 2950
Wire Wire Line
	7300 2850 7300 2950
Wire Wire Line
	6450 2850 7300 2850
Wire Wire Line
	3100 4550 3100 4500
Wire Wire Line
	2850 4500 2850 4550
Wire Wire Line
	3100 4300 3100 4250
Wire Wire Line
	2850 4250 2850 4300
Wire Wire Line
	1800 3150 1250 3150
Wire Wire Line
	1800 3050 1250 3050
Wire Wire Line
	1800 2550 1250 2550
Wire Wire Line
	1800 2450 1250 2450
Wire Wire Line
	1800 1950 1250 1950
Wire Wire Line
	1800 1850 1250 1850
Wire Wire Line
	1250 1350 1800 1350
Wire Wire Line
	1800 1250 1250 1250
Wire Wire Line
	1700 4350 1700 4400
Wire Wire Line
	1800 4350 1700 4350
Wire Wire Line
	1800 3750 1250 3750
Wire Wire Line
	1800 3650 1250 3650
Connection ~ 11000 2000
Wire Wire Line
	11000 2000 10900 2000
Connection ~ 11000 1900
Wire Wire Line
	10900 1900 11000 1900
Connection ~ 11000 1800
Wire Wire Line
	11000 1800 10900 1800
Connection ~ 11000 1700
Wire Wire Line
	10900 1700 11000 1700
Connection ~ 11000 1600
Wire Wire Line
	11000 1600 10900 1600
Connection ~ 11000 1500
Wire Wire Line
	10900 1500 11000 1500
Wire Wire Line
	11000 950  11000 2150
Wire Wire Line
	8650 1950 8650 1900
Wire Wire Line
	8450 1700 9150 1700
Wire Wire Line
	8650 1500 8650 1700
Wire Wire Line
	9150 1500 8650 1500
Connection ~ 8650 1250
Wire Wire Line
	8500 1250 8500 1150
Wire Wire Line
	8500 1250 8750 1250
Wire Wire Line
	8750 1250 8750 1150
Connection ~ 9850 800 
Wire Wire Line
	9850 1000 9850 800 
Connection ~ 8750 800 
Wire Wire Line
	8750 950  8750 800 
Wire Wire Line
	8500 800  8500 950 
Wire Wire Line
	9950 800  8500 800 
Wire Wire Line
	9950 800  9950 1000
Wire Wire Line
	9150 1200 9150 1150
Wire Wire Line
	9150 900  9150 950 
Wire Wire Line
	9750 900  9150 900 
Wire Wire Line
	9750 1000 9750 900 
Wire Wire Line
	10050 650  10250 650 
Wire Wire Line
	10050 700  10050 650 
Wire Wire Line
	10050 1000 10050 900 
Connection ~ 10250 950 
Wire Wire Line
	10250 650  10250 1000
Wire Wire Line
	10150 950  11000 950 
Wire Wire Line
	10150 1000 10150 950 
Connection ~ 9750 2800
Wire Wire Line
	9850 2800 9850 2650
Wire Wire Line
	9750 2800 9750 2650
Wire Wire Line
	9500 2800 9850 2800
Wire Wire Line
	9500 2750 9500 2800
Wire Wire Line
	10750 4150 10750 4250
Wire Wire Line
	10650 4150 10750 4150
Connection ~ 9500 4150
Wire Wire Line
	9600 4150 9500 4150
Wire Wire Line
	9150 4250 9150 4150
Wire Wire Line
	9500 4250 9150 4250
Wire Wire Line
	9500 4050 9500 4250
Wire Wire Line
	9600 4050 9500 4050
Connection ~ 9500 3850
Wire Wire Line
	9500 3950 9500 3850
Wire Wire Line
	9600 3950 9500 3950
Wire Wire Line
	9150 3850 9150 3750
Wire Wire Line
	9600 3850 9150 3850
Connection ~ 8900 3100
Wire Wire Line
	8900 1600 8900 3100
Wire Wire Line
	9150 1600 8900 1600
Connection ~ 9000 3200
Wire Wire Line
	9000 1800 9000 3200
Wire Wire Line
	9150 1800 9000 1800
Connection ~ 8500 2700
Wire Wire Line
	8500 2700 8500 2650
Wire Wire Line
	8350 2700 8650 2700
Connection ~ 8650 3200
Wire Wire Line
	8650 3200 8650 2900
Connection ~ 8350 3100
Wire Wire Line
	8350 3100 8350 2900
Wire Wire Line
	10850 3950 10650 3950
Wire Wire Line
	10750 3850 10650 3850
Wire Wire Line
	10850 3200 10850 3950
Wire Wire Line
	10750 3100 10750 3850
Wire Wire Line
	8100 3200 10850 3200
Wire Wire Line
	8100 3100 10750 3100
Connection ~ 9100 2000
Wire Wire Line
	9150 2000 9100 2000
Wire Wire Line
	9100 1900 9100 2100
Wire Wire Line
	9150 1900 9100 1900
Wire Wire Line
	3450 6650 3450 6550
Connection ~ 3200 6650
Wire Wire Line
	2900 6650 3450 6650
Connection ~ 3200 7100
Wire Wire Line
	3200 6950 3200 7100
Connection ~ 2900 7100
Wire Wire Line
	3450 7100 3450 6950
Connection ~ 1650 7100
Wire Wire Line
	2900 7100 2900 7050
Connection ~ 1500 7100
Wire Wire Line
	1300 7100 3450 7100
Wire Wire Line
	1800 6600 1300 6600
Wire Wire Line
	1300 6600 1300 6650
Wire Wire Line
	1800 6800 1650 6800
Wire Wire Line
	1500 6700 1500 7100
Wire Wire Line
	1800 6700 1500 6700
Wire Wire Line
	1300 7100 1300 6950
Wire Wire Line
	1550 4850 1750 4850
$Comp
L GND #PWR044
U 1 1
P 3750 3950
F 0 "#PWR044" H 3750 3700 50  0001 C CNN
F 1 "GND" H 3750 3800 50  0000 C CNN
F 2 "" H 3750 3950 50  0001 C CNN
F 3 "" H 3750 3950 50  0001 C CNN
	1    3750 3950
	0    1    1    0   
$EndComp
Wire Wire Line
	3950 3950 3750 3950
$Comp
L L_Core_Ferrite_Small L1
U 1 1
P 2800 4050
F 0 "L1" V 2750 4100 50  0000 L CNN
F 1 "BK1608HS601-T" V 2900 3700 50  0000 L CNN
F 2 "BK1608HS601-T:BEADC1608X95N" H 2800 4050 50  0001 C CNN
F 3 "" H 2800 4050 50  0001 C CNN
	1    2800 4050
	0    1    1    0   
$EndComp
Wire Wire Line
	2650 4050 2700 4050
Wire Wire Line
	2850 4550 3100 4550
Connection ~ 3000 4550
Connection ~ 3200 4050
Wire Wire Line
	2900 4050 3950 4050
$Comp
L R_Small R5
U 1 1
P 3250 1800
F 0 "R5" H 3280 1820 50  0000 L CNN
F 1 "100k" H 3280 1760 50  0000 L CNN
F 2 "RC0402FR07100KL:RC0402FR-07100KL" H 3250 1800 50  0001 C CNN
F 3 "" H 3250 1800 50  0001 C CNN
	1    3250 1800
	1    0    0    -1  
$EndComp
Text GLabel 3100 2000 0    51   Input ~ 0
RESET
$Comp
L C_Small C23
U 1 1
P 3250 2200
F 0 "C23" H 3260 2270 50  0000 L CNN
F 1 "100nF" H 3260 2120 39  0000 L CNN
F 2 "CC0402ZRY5V7BB104:CAPC1005X55N" H 3250 2200 50  0001 C CNN
F 3 "" H 3250 2200 50  0001 C CNN
	1    3250 2200
	1    0    0    -1  
$EndComp
$Comp
L GND #PWR045
U 1 1
P 3250 2350
F 0 "#PWR045" H 3250 2100 50  0001 C CNN
F 1 "GND" H 3250 2200 50  0000 C CNN
F 2 "" H 3250 2350 50  0001 C CNN
F 3 "" H 3250 2350 50  0001 C CNN
	1    3250 2350
	1    0    0    -1  
$EndComp
$Comp
L +3V3 #PWR046
U 1 1
P 3250 1650
F 0 "#PWR046" H 3250 1500 50  0001 C CNN
F 1 "+3V3" H 3250 1790 50  0000 C CNN
F 2 "" H 3250 1650 50  0001 C CNN
F 3 "" H 3250 1650 50  0001 C CNN
	1    3250 1650
	1    0    0    -1  
$EndComp
Wire Wire Line
	3100 2000 3250 2000
Wire Wire Line
	3250 1900 3250 2100
Connection ~ 3250 2000
Wire Wire Line
	3250 2300 3250 2350
Wire Wire Line
	3250 1700 3250 1650
$Comp
L +3V3 #PWR047
U 1 1
P 3450 2850
F 0 "#PWR047" H 3450 2700 50  0001 C CNN
F 1 "+3V3" H 3450 2990 50  0000 C CNN
F 2 "" H 3450 2850 50  0001 C CNN
F 3 "" H 3450 2850 50  0001 C CNN
	1    3450 2850
	1    0    0    -1  
$EndComp
$EndSCHEMATC
